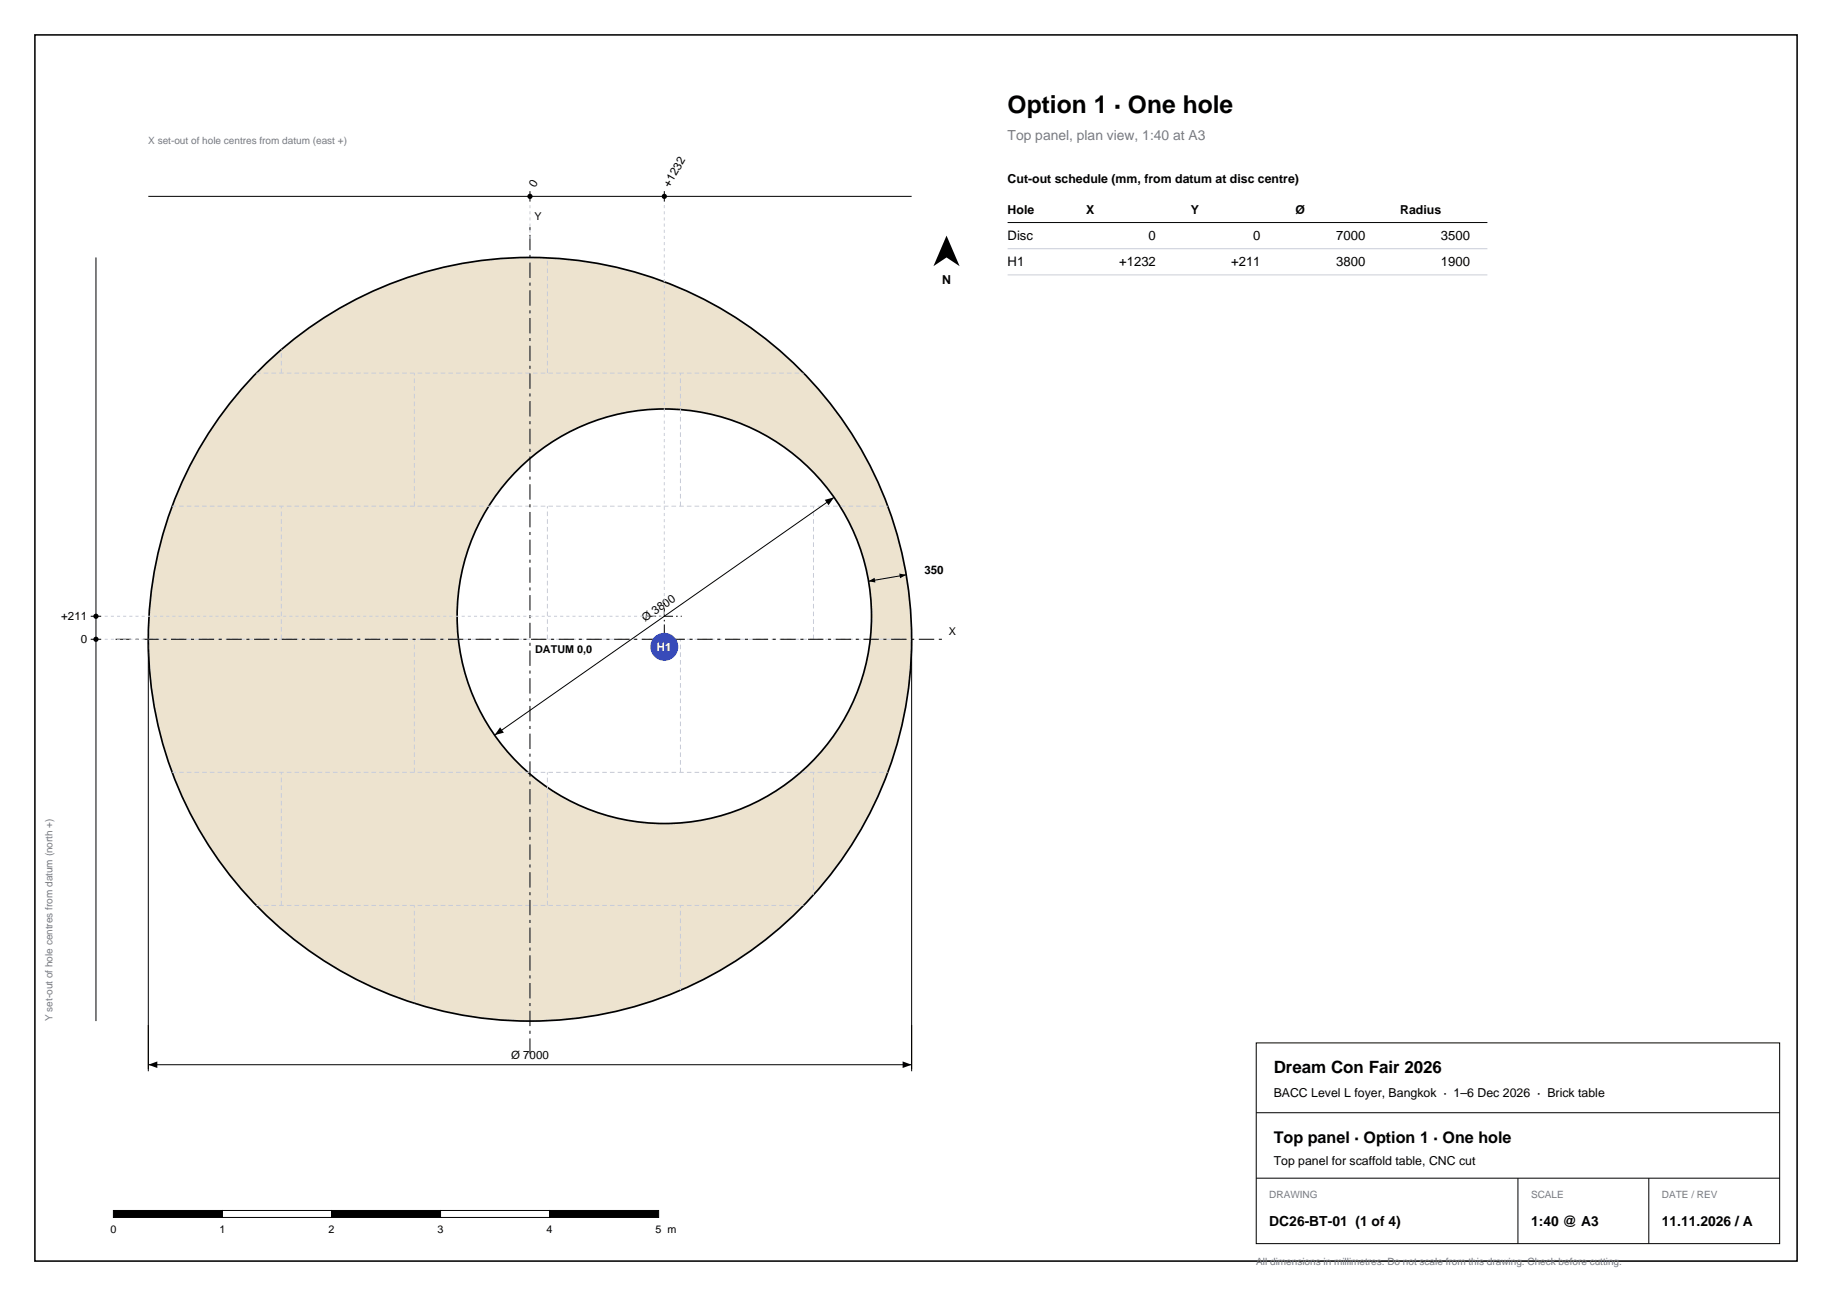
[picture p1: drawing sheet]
<svg xmlns="http://www.w3.org/2000/svg" width="420mm" height="297mm" viewBox="0 0 420 297" stroke-linecap="round" stroke-linejoin="round" font-family="sans-serif">
<path d="M8 8h404v281h-404z" fill="none" stroke="#000" stroke-width=".35"/>
<path d="M34 146.5a87.5 87.5 0 0 0 175 0 87.5 87.5 0 0 0-175 0zM104.8 141.2a47.5 47.5 0 0 0 95 0 47.5 47.5 0 0 0-95 0z" fill-rule="evenodd" fill="#ede3cf" stroke="#000" stroke-width=".39"/>
<g fill="none" stroke="#c7ccd9" stroke-width=".23" stroke-dasharray="1.1 .7" stroke-linecap="butt">
<path d="M34 85.5h175M64.5 85.5v-26.6M125.5 85.5v-26.6M186.5 85.5v-26.6M34 116h175M34 116v-30.5M95 116v-30.5M156 116v-30.5M34 146.5h175M64.5 146.5v-30.5M125.5 146.5v-30.5M186.5 146.5v-30.5"/>
<path d="M34 177h175M34 177v-30.5M95 177v-30.5M156 177v-30.5M34 207.5h175M64.5 207.5v-30.5M125.5 207.5v-30.5M186.5 207.5v-30.5M34 234v-26.5M95 234v-26.5M156 234v-26.5"/>
</g>
<path d="M26.5 146.5h190M121.5 241.5v-190" fill="none" stroke="#000" stroke-width=".23" stroke-dasharray="3.5 1.1 .7 1.1" stroke-linecap="butt"/>
<path d="M191.2 114l-77.8 54.5M34 146.5v99M209 146.5v99M34 244h175" fill="none" stroke="#000" stroke-width=".23"/>
<path d="M189.1 114.5l2.1-.5-1.3 1.8zM114.7 166.7l.8 1.2-2.1 .6zM34 244l2.1-.8v1.6zM206.9 243.2l2.1 .8-2.1 .8z" fill="#000"/>
<path d="M148.3 141.2h8M152.3 145.2v-8" fill="none" stroke="#000" stroke-width=".23" stroke-dasharray="2.1 .7 .4 .7" stroke-linecap="butt"/>
<circle cx="152.3" cy="148.2" r="3.2" fill="#334acc"/>
<g fill="none" stroke="#000" stroke-width=".23">
<path d="M22 59v175M34 45h175M121.5 43.8v2.4M152.3 43.8v2.4M231 51h110M207.7 131.7l-8.6 1.5M20.8 146.5h2.4M20.8 141.2h2.4M288 239h120v46h-120zM288 255h120M288 270h120M348 270v15"/>
<path d="M378 270v15"/>
</g>
<g fill="#000">
<path d="M199.1 133.2l1.4-.8 .2 1.1zM206.2 131.4l1.5 .3-1.3 .8z"/>
<path d="M217 54l3 7-3-2-3 2z" fill-rule="evenodd"/>
<circle cx="121.5" cy="45" r=".6"/>
<circle cx="152.3" cy="45" r=".6"/>
<circle cx="22" cy="141.2" r=".6"/>
<circle cx="22" cy="146.5" r=".6"/>
</g>
<path d="M121.5 47v8M152.3 47v94.2M24 146.5h10M24 141.2h128.3" fill="none" stroke="#c7ccd9" stroke-width=".23" stroke-dasharray=".7 .7" stroke-linecap="butt"/>
<path d="M231 57h110M231 63h110" fill="none" stroke="#c7ccd9" stroke-width=".23"/>
<path d="M26 277.4h25v1.6h-25z" fill-rule="evenodd" fill="#000" stroke="#000" stroke-width=".23"/>
<path d="M51 277.4h25v1.6h-25z" fill-rule="evenodd" fill="#fff" stroke="#000" stroke-width=".23"/>
<path d="M76 277.4h25v1.6h-25z" fill-rule="evenodd" fill="#000" stroke="#000" stroke-width=".23"/>
<path d="M101 277.4h25v1.6h-25z" fill-rule="evenodd" fill="#fff" stroke="#000" stroke-width=".23"/>
<path d="M126 277.4h25v1.6h-25z" fill-rule="evenodd" fill="#000" stroke="#000" stroke-width=".23"/>
<text font-size="5.6" x="231" y="26">Option 1 · One hole</text>
<text font-size="3.9" x="292" y="246">Dream Con Fair 2026</text>
<text font-size="3.7" x="292" y="262">Top panel · Option 1 · One hole</text>
<text font-size="3.2" fill="#737885" x="231" y="32">Top panel, plan view, 1:40 at A3</text>
<g font-size="3.2">
<text x="291" y="281">DC26-BT-01 (1 of 4)</text>
<text x="351" y="281">1:40 @ A3</text>
<text x="381" y="281">11.11.2026 / A</text>
</g>
<g font-size="3">
<text x="231" y="55">Disc</text>
<text x="263.3" y="55">0</text>
<text x="287.3" y="55">0</text>
<text x="306.3" y="55">7000</text>
<text x="330.3" y="55">3500</text>
<text x="231" y="61">H1</text>
<text x="256.6" y="61">+1232</text>
<text x="282.2" y="61">+211</text>
<text x="306.3" y="61">3800</text>
<text x="330.3" y="61">1900</text>
</g>
<g font-size="2.8">
<text x="231" y="42">Cut-out schedule (mm, from datum at disc centre)</text>
<text x="231" y="49">Hole</text>
<text x="249" y="49">X</text>
<text x="273" y="49">Y</text>
<text x="297" y="49">Ø</text>
<text x="321" y="49">Radius</text>
<text x="216" y="65">N</text>
<text x="292" y="251.5">BACC Level L foyer, Bangkok · 1–6 Dec 2026 · Brick table</text>
<text x="292" y="267">Top panel for scaffold table, CNC cut</text>
</g>
<g font-size="2.6">
<text x="122.7" y="43" transform="rotate(-60 122.7 43)">0</text>
<text x="153.5" y="43" transform="rotate(-60 153.5 43)">+1232</text>
<text x="211.9" y="131.5">350</text>
<text x="14" y="142.1">+211</text>
<text x="147.9" y="142.6" transform="rotate(-35 147.9 142.6)">Ø 3800</text>
<text x="18.5" y="147.4">0</text>
<text x="117.2" y="242.6">Ø 7000</text>
</g>
<text font-size="2.6" fill="#fff" x="150.6" y="149.1">H1</text>
<g font-size="2.5">
<text x="122.5" y="50.5">Y</text>
<text x="122.7" y="149.7">DATUM 0,0</text>
<text x="217.5" y="145.5">X</text>
<text x="25.3" y="282.5">0</text>
<text x="50.3" y="282.5">1</text>
<text x="75.3" y="282.5">2</text>
<text x="100.3" y="282.5">3</text>
<text x="125.3" y="282.5">4</text>
<text x="150.3" y="282.5">5 m</text>
</g>
<g font-size="2.3" fill="#737885">
<text x="34" y="33">X set-out of hole centres from datum (east +)</text>
<text x="12" y="234" transform="rotate(-90 12 234)">Y set-out of hole centres from datum (north +)</text>
<text x="291" y="274.5">DRAWING</text>
<text x="351" y="274.5">SCALE</text>
<text x="381" y="274.5">DATE / REV</text>
<text x="288" y="290">All dimensions in millimetres. Do not scale from this drawing. Check before cutting.</text>
</g>
</svg>
